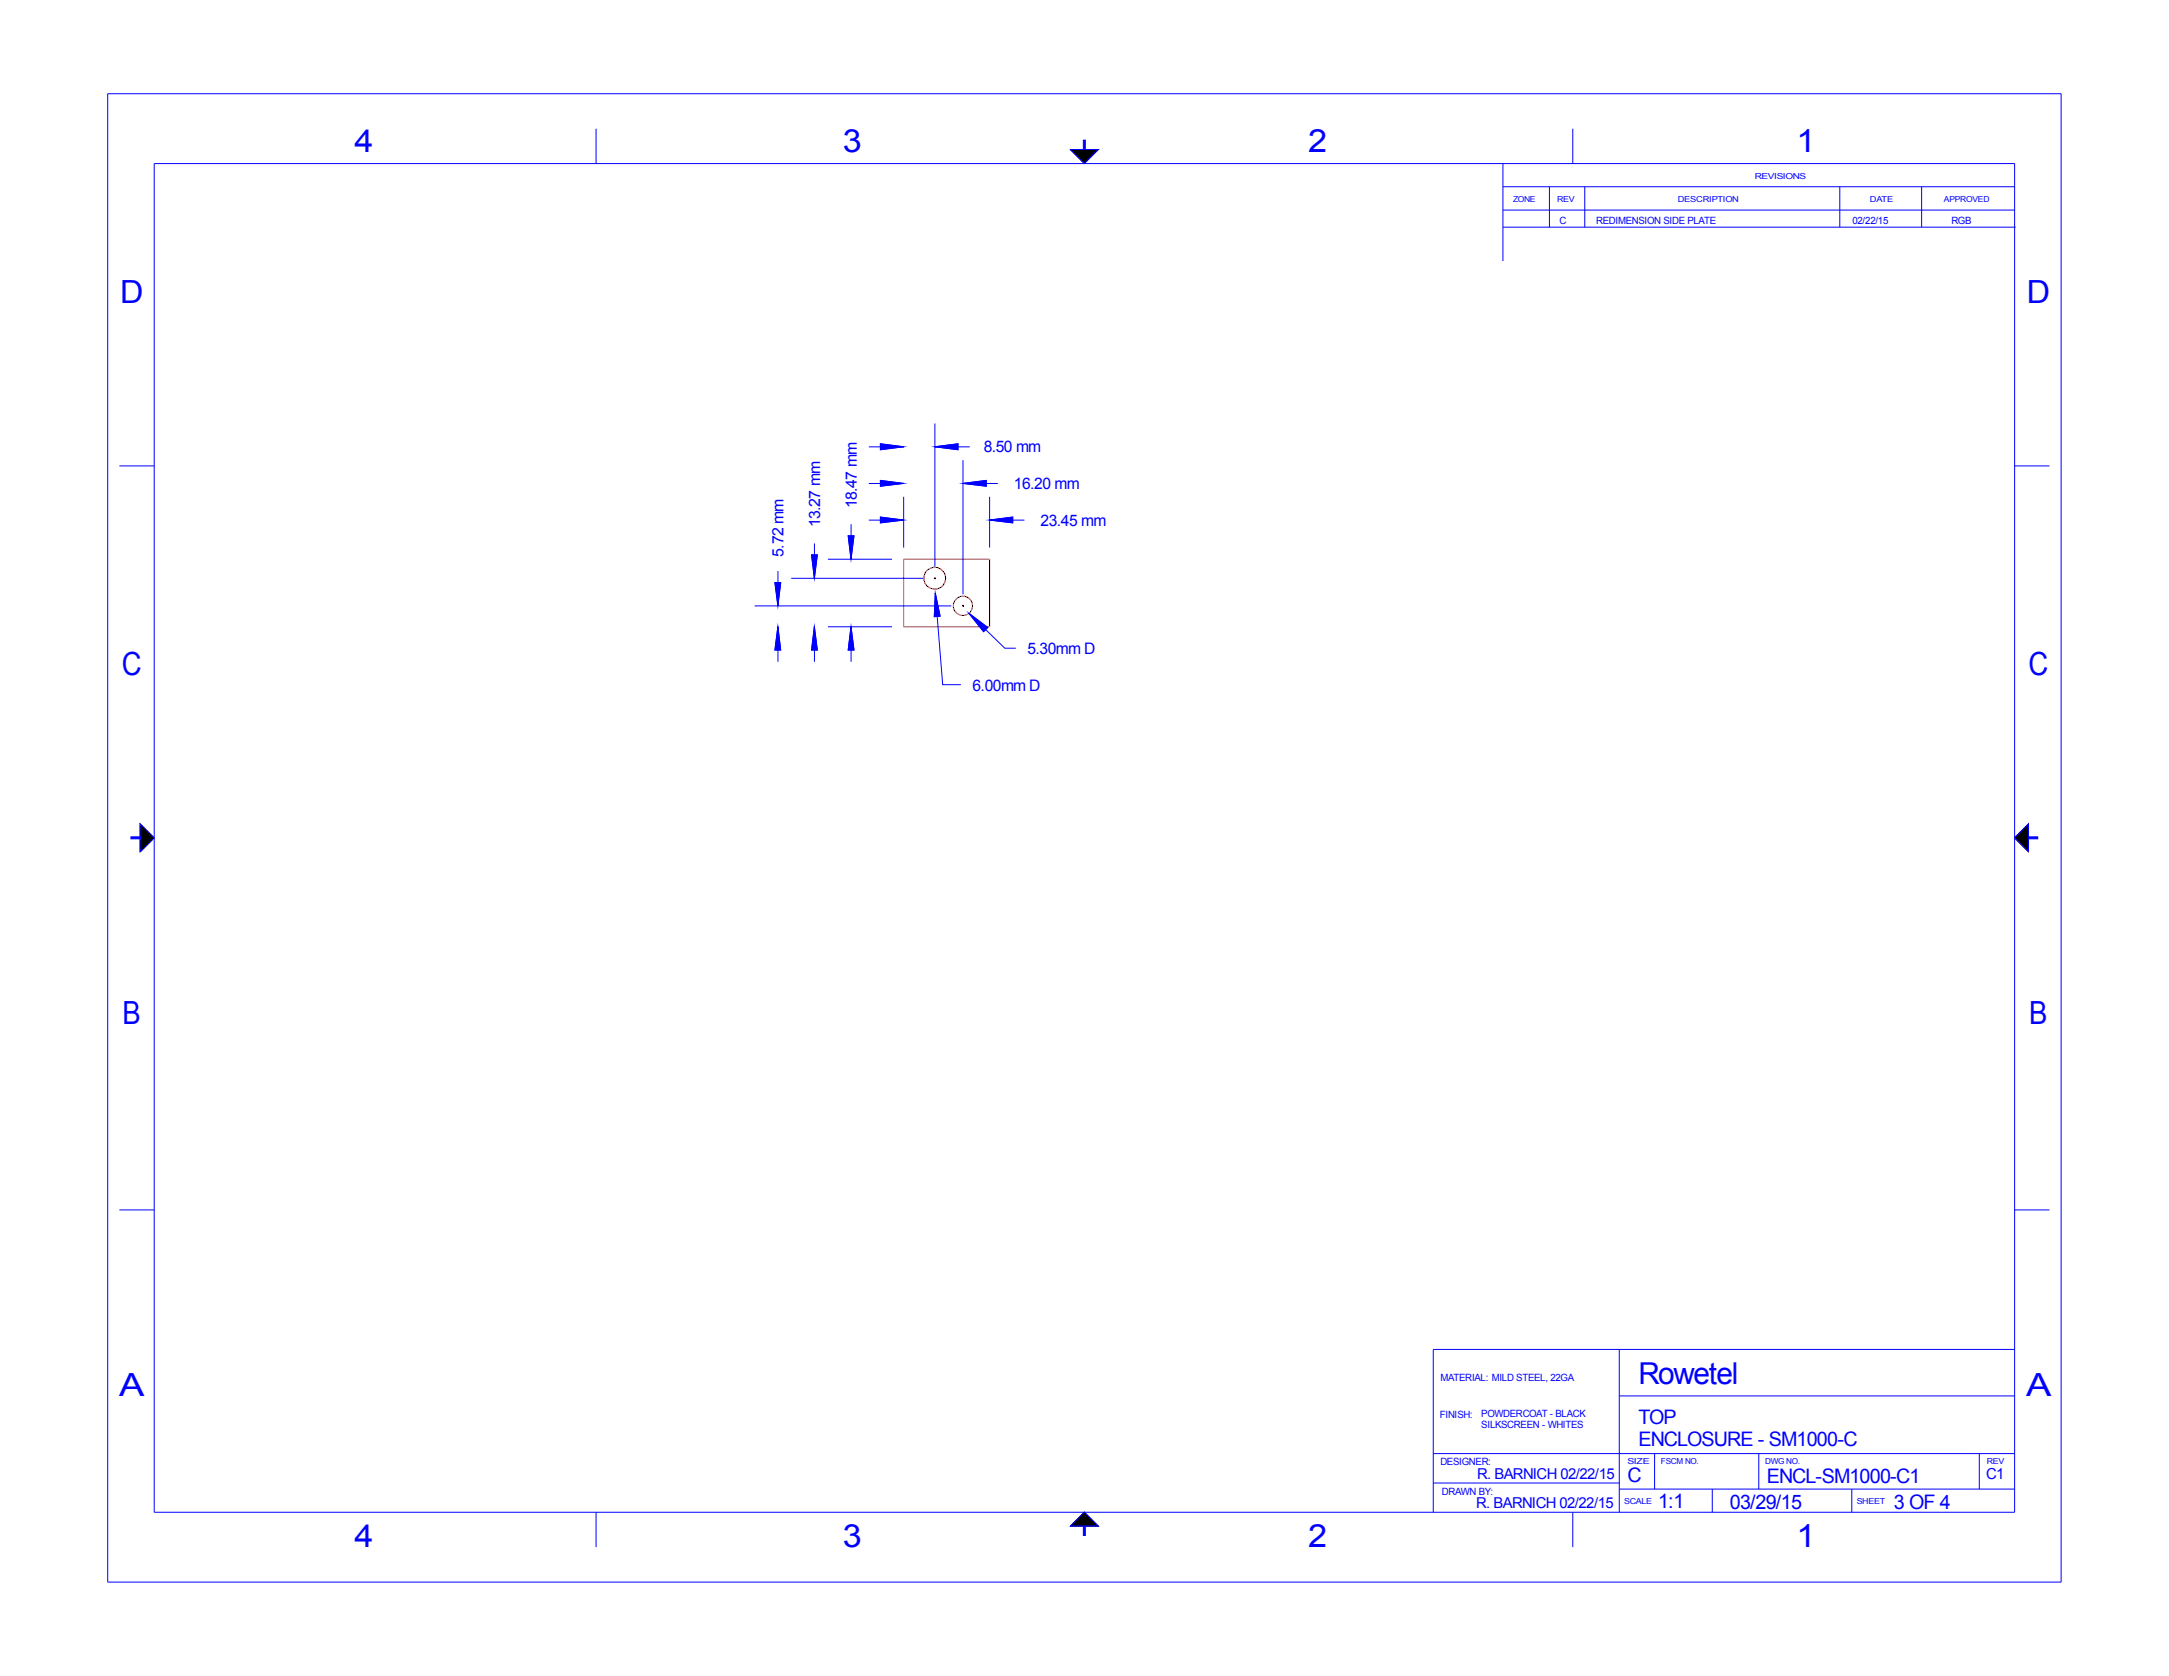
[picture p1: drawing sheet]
<svg xmlns="http://www.w3.org/2000/svg" width="559mm" height="432mm" viewBox="0 0 559 432" stroke-linecap="round" stroke-linejoin="round" font-family="sans-serif">
<g fill="none" stroke="#800000" stroke-width=".26">
<path d="M232.8 144.1h22.2v17.4h-22.2zM240.6 149h.5M240.9 148.7v.5M247.9 156.1h.4M248.1 155.9v.5"/>
<circle cx="240.8" cy="149" r="2.82"/>
<circle cx="248.1" cy="156.1" r="2.49"/>
</g>
<g fill="none" stroke="#00f" stroke-width=".26">
<path d="M27.7 24.2h503.3v383.4h-503.3zM153.6 33.2v8.9M275.8 38.5h7.2l-3.6 3.6zM405.2 33.2v8.9M39.7 42.1h479.3v347.5h-479.3zM387.2 42.1v25.1M387.2 54.1h131.8M387.2 48.1h131.8M387.2 58.5h132.1M399.2 48.1v10.4M408.3 48.1v10.4M474 48.1v10.4"/>
<path d="M495.1 48.1v10.4M223.8 115.1h9M226.8 114.3l6 .8-6 .8zM240.8 115.1l6-.8v1.6zM240.9 109.1v36.9M240.9 115.1h8.9M248.1 118.6v34.5M30.8 120h8.9M218.5 138h1.5l-.8 6.1zM219.3 135.1v9M223.8 124.6h9M223.8 134h9"/>
<path d="M226.8 123.8l6 .7-6 .8zM226.8 133.2l6 .8-6 .7zM232.8 128v13.1M248.1 124.5l6-.7v1.5zM248.1 124.6h9M254.9 134l6-.8v1.5zM255 128v13.1M255 134h8.9M519 120h9M194.4 156.1h50.7M199.6 150.1h1.5l-.7 6zM200.4 147.1v9"/>
<path d="M203.9 149h33.9M209.1 143h1.5l-.8 6zM209.8 140v9M213.3 144.1h16.5M241 152.8l1.2 6-1.5 .1zM241 152.8l1.9 23.6h4.7M249.6 158l4.9 3.7-1.1 1zM249.6 158l9.3 9h2.8M200.4 161.5l.7 6h-1.5zM200.4 161.5v9M209.8 161.5l.8 6h-1.5zM209.8 161.5v9"/>
<path d="M213.3 161.5h16.5M219.2 161.5l.8 6h-1.5zM219.3 161.5v9M36.1 212.3l3.6 3.6-3.6 3.6zM519 215.9l3.6-3.6v7.2zM30.8 311.7h8.9M519 311.7h9M417.2 347.7v41.9M417.2 359.6h101.8M519 347.7h-149.7v41.9M369.3 374.5h149.7M426.3 374.5v9.1"/>
<path d="M453.1 374.5v9.1M509.9 374.5v9.1M153.6 389.6v9M275.8 393.2l3.6-3.6 3.6 3.6zM369.3 382.1h47.9M405.2 389.6v9M417.2 383.6h101.8M441.1 383.6v6M477.1 383.6v6"/>
</g>
<path d="M275.8 38.5h7.2l-3.6 3.6zM36.1 212.3l3.6 3.6-3.6 3.6zM522.6 212.3v7.2l-3.6-3.6zM275.8 393.2l3.6-3.6 3.6 3.6z" fill="#000" stroke="#000" stroke-width=".26"/>
<g fill="#00f" stroke="#00f" stroke-width=".26">
<path d="M200.4 161.5l.7 6h-1.5z"/>
<path d="M199.6 150.1h1.5l-.7 6z"/>
<path d="M209.8 161.5l.8 6h-1.5z"/>
<path d="M209.1 143h1.5l-.8 6z"/>
<path d="M219.2 161.5l.8 6h-1.5z"/>
<path d="M218.5 138h1.5l-.8 6.1z"/>
<path d="M226.8 114.3l6 .8-6 .8z"/>
<path d="M240.8 115.1l6-.8v1.6z"/>
<path d="M226.8 123.8l6 .7-6 .8z"/>
<path d="M248.1 124.5l6-.7v1.5z"/>
<path d="M226.8 133.2l6 .8-6 .7z"/>
<path d="M254.9 134l6-.8v1.5z"/>
<path d="M249.6 158l4.9 3.7-1.1 1z"/>
<path d="M241 152.8l1.2 5.9-1.5 .2z"/>
<path d="M33.7 215.6h2.4v.5h-2.4z" fill-rule="evenodd"/>
<path d="M279.1 36.1h.5v2.4h-.5z" fill-rule="evenodd"/>
<path d="M522.6 215.6h2.4v.5h-2.4z" fill-rule="evenodd"/>
<path d="M279.1 393.2h.5v2.4h-.5z" fill-rule="evenodd"/>
</g>
<g font-size="8.2" fill="#00f">
<text x="91.4" y="39.1">4</text>
<text x="217.2" y="39.1">3</text>
<text x="337" y="39.1">2</text>
<text x="462.8" y="39.1">1</text>
<text x="30.9" y="78.1">D</text>
<text x="522.2" y="78.1">D</text>
<text x="31.4" y="173.9">C</text>
<text x="522.6" y="173.9">C</text>
<text x="31.5" y="263.8">B</text>
<text x="522.8" y="263.8">B</text>
<text x="30.7" y="359.6">A</text>
<text x="522" y="359.6">A</text>
<text x="91.4" y="398.6">4</text>
<text x="217.2" y="398.6">3</text>
<text x="337" y="398.6">2</text>
<text x="462.8" y="398.6">1</text>
</g>
<text font-size="7.8" fill="#00f" x="422.1" y="356.6">Rowetel</text>
<g font-size="5.2" fill="#00f">
<text x="422.1" y="366.8">TOP</text>
<text x="422.1" y="372.4">ENCLOSURE - SM1000-C</text>
<text x="419.3" y="381.9">C</text>
<text x="455.2" y="382.1">ENCL-SM1000-C1</text>
<text x="427.2" y="388.4">1:1</text>
<text x="445.7" y="388.7">03/29/15</text>
<text x="487.9" y="388.7">3 OF 4</text>
</g>
<g font-size="4.1" fill="#00f">
<text x="253.4" y="116.6">8.50 mm</text>
<text x="261.2" y="126">16.20 mm</text>
<text x="268.1" y="135.5">23.45 mm</text>
<text x="264.7" y="168.5">5.30mm D</text>
<text x="250.6" y="177.9">6.00mm D</text>
</g>
<g font-size="4" fill="#00f">
<text x="220.8" y="130.9" transform="rotate(-90 220.8 130.9)">18.47 mm</text>
<text x="211.3" y="135.8" transform="rotate(-90 211.3 135.8)">13.27 mm</text>
<text x="201.9" y="143.4" transform="rotate(-90 201.9 143.4)">5.72 mm</text>
</g>
<g font-size="3.9" fill="#00f">
<text x="380.5" y="381.2">R. BARNICH 02/22/15</text>
<text x="511.7" y="381.2">C1</text>
<text x="380.3" y="388.5">R. BARNICH 02/22/15</text>
</g>
<g font-size="2.6" fill="#00f">
<text x="401.8" y="57.7">C</text>
<text x="411.2" y="57.7">REDIMENSION SIDE PLATE</text>
<text x="477.2" y="57.7">02/22/15</text>
<text x="502.7" y="57.7">RGB</text>
<text x="371.1" y="355.7">MATERIAL: MILD STEEL, 22GA</text>
<text x="371" y="365.3">FINISH:</text>
<text x="381.6" y="365.1">POWDERCOAT - BLACK</text>
<text x="381.6" y="368">SILKSCREEN - WHITES</text>
<text x="371.1" y="377.5">DESIGNER:</text>
<text x="371.5" y="385.3">DRAWN BY:</text>
</g>
<g font-size="2.1" fill="#00f">
<text x="452.1" y="46.2">REVISIONS</text>
<text x="389.8" y="52">ZONE</text>
<text x="401.1" y="52">REV</text>
<text x="432.3" y="52">DESCRIPTION</text>
<text x="481.8" y="52">DATE</text>
<text x="500.8" y="52">APPROVED</text>
<text x="419.3" y="377.2">SIZE</text>
<text x="427.9" y="377.2">FSCM NO.</text>
<text x="454.8" y="377.2">DWG NO.</text>
<text x="511.8" y="377.2">REV</text>
<text x="418.4" y="387.4">SCALE</text>
<text x="478.4" y="387.4">SHEET</text>
</g>
</svg>
